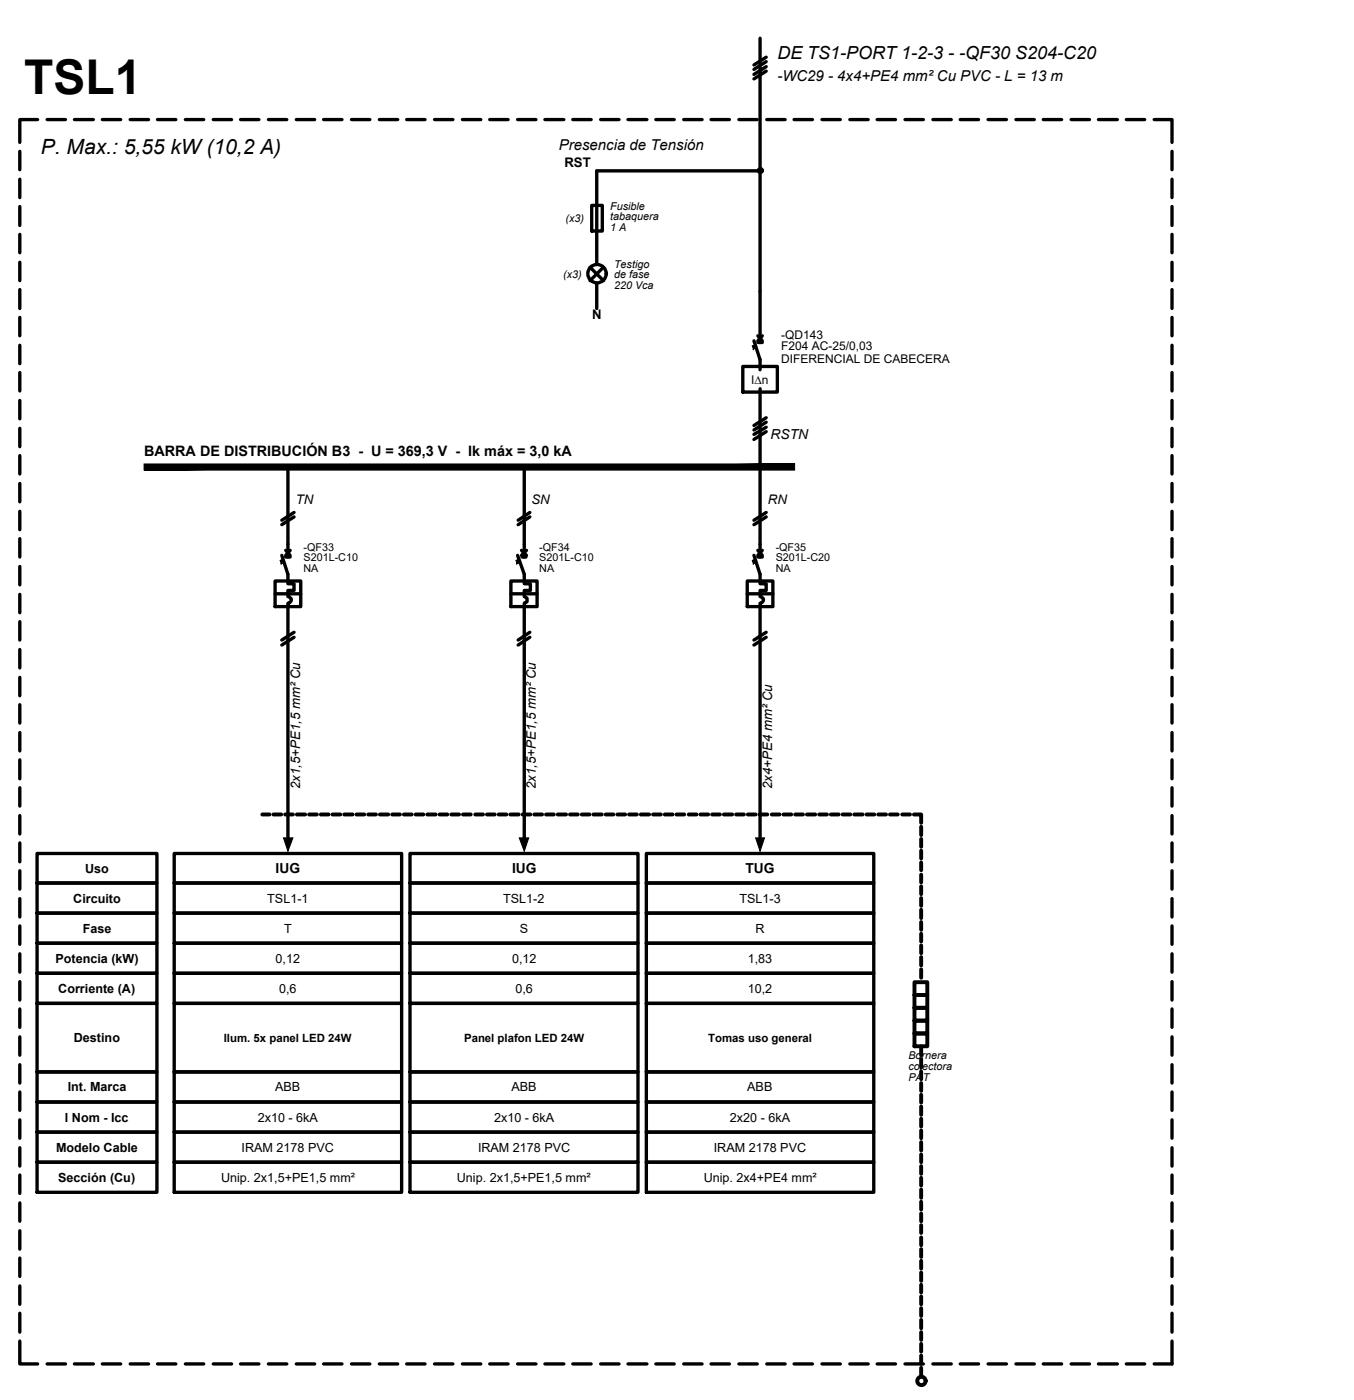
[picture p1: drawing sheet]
<svg xmlns="http://www.w3.org/2000/svg" width="103mm" height="106mm" viewBox="0 0 103 106" stroke-linecap="round" stroke-linejoin="round" font-family="sans-serif">
<!-- layer: UNI-MARCO -->
<g fill="none" stroke="#000" stroke-width=".25">
<path d="M1.5 11.5v1.4M1.5 13.6v1.4M1.5 15.7v1.4M1.5 17.8v1.4M1.5 19.9v1.4M2.9 9.1h-1.4v1.7M3.6 9.1h1.4M5.7 9.1h1.4M7.8 9.1h1.4M9.9 9.1h1.4M12 9.1h1.4M14.1 9.1h1.4"/>
<path d="M16.2 9.1h1.4M18.3 9.1h1.4M20.4 9.1h1.4M22.5 9.1h1.4M24.6 9.1h1.4M26.7 9.1h1.4M28.8 9.1h1.4M30.9 9.1h1.4M33 9.1h1.4M35.1 9.1h1.4M37.2 9.1h1.4M39.3 9.1h1.4"/>
<path d="M41.4 9.1h1.4M43.5 9.1h1.4M45.6 9.1h1.4M47.7 9.1h1.4M49.8 9.1h1.4M51.9 9.1h1.4M54 9.1h1.4M56.1 9.1h1.4M58.2 9.1h1.4M60.3 9.1h1.4M62.4 9.1h1.4M64.5 9.1h1.4"/>
<path d="M66.6 9.1h1.4M68.7 9.1h1.4M70.8 9.1h1.4M72.9 9.1h1.4M75 9.1h1.4M77.2 9.1h1.4M79.2 9.1h1.4M81.3 9.1h1.4M83.4 9.1h1.5M85.5 9.1h1.4M87.7 9.1h1.3v1.7M89 11.5v1.4"/>
<path d="M89 13.6v1.4M89 15.7v1.4M89 17.8v1.4M89 19.9v1.4M1.5 22v1.4M1.5 24.1v1.4M1.5 26.2v1.4M1.5 28.3v1.4M1.5 30.4v1.4M1.5 32.5v1.4M1.5 34.6v1.4M1.5 36.7v1.4"/>
<path d="M1.5 38.8v1.4M89 22v1.4M89 24.1v1.4M89 26.2v1.4M89 28.3v1.4M89 30.4v1.4M89 32.5v1.4M89 34.6v1.4M89 36.7v1.4M89 38.8v1.4M1.5 40.9v1.4M1.5 43v1.4"/>
<path d="M1.5 45.2v1.3M1.5 47.2v1.4M1.5 49.3v1.4M1.5 51.5v1.4M1.5 53.5v1.4M1.5 55.7v1.3M1.5 57.7v1.5M1.5 59.8v1.4M89 40.9v1.4M89 43v1.4M89 45.2v1.3M89 47.2v1.4"/>
<path d="M89 49.3v1.4M89 51.5v1.4M89 53.5v1.4M89 55.7v1.3M89 57.7v1.5M89 59.8v1.4M1.5 62v1.4M1.5 64v1.5M1.5 66.1v1.4M1.5 68.3v1.4M1.5 70.3v1.4M1.5 72.5v1.4"/>
<path d="M1.5 74.6v1.4M1.5 76.6v1.4M1.5 78.8v1.4M89 62v1.4M89 64v1.5M89 66.1v1.4M89 68.3v1.4M89 70.3v1.4M89 72.5v1.4M89 74.6v1.4M89 76.6v1.4M89 78.8v1.4"/>
<path d="M1.5 80.9v1.4M1.5 83v1.4M1.5 85.1v1.4M1.5 87.2v1.4M1.5 89.3v1.4M1.5 91.4v1.4M1.5 93.5v1.4M1.5 95.6v1.4M1.5 97.7v1.4M1.5 99.8v1.4M89 80.9v1.4M89 83v1.4"/>
<path d="M89 85.1v1.4M89 87.2v1.4M89 89.3v1.4M89 91.4v1.4M89 93.5v1.4M89 95.6v1.4M89 97.7v1.4M89 99.8v1.4M1.5 101.9v1.7h1.4M3.6 103.6h1.4M5.7 103.6h1.4M7.8 103.6h1.4"/>
<path d="M9.9 103.6h1.4M12 103.6h1.4M14.1 103.6h1.4M16.2 103.6h1.4M18.3 103.6h1.4M20.4 103.6h1.4M22.5 103.6h1.4M24.6 103.6h1.4M26.7 103.6h1.4M28.8 103.6h1.4M30.9 103.6h1.4M33 103.6h1.4"/>
<path d="M35.1 103.6h1.4M37.2 103.6h1.4M39.3 103.6h1.4M41.4 103.6h1.4M43.5 103.6h1.4M45.6 103.6h1.4M47.7 103.6h1.4M49.8 103.6h1.4M51.9 103.6h1.4M54 103.6h1.4M56.1 103.6h1.4M58.2 103.6h1.4"/>
<path d="M60.3 103.6h1.4M62.4 103.6h1.4M64.5 103.6h1.4M66.6 103.6h1.4M68.7 103.6h1.4M70.8 103.6h1.4M72.9 103.6h1.4M75 103.6h1.4M77.2 103.6h1.4M79.2 103.6h1.4M81.3 103.6h1.4M83.4 103.6h1.5"/>
<path d="M85.5 103.6h1.4M89 101.9v1.7h-1.3"/>
</g>
<!-- layer: UNI-LIN -->
<g fill="none" stroke="#000" stroke-width=".25">
<path d="M44.9 15.6h.8v2h-.8zM57.7 13h-12.4v7.1M57.7 2.9v23.1M58.2 5.4l-.9 .6M58.2 5.1l-.9 .6M58.2 4.7l-.9 .6M58.2 4.3l-.9 .6M21.9 35.5v6.8M22.3 39.3l-.9 .6M22.3 38.9l-.9 .6M39.8 35.5v6.8M40.2 39.3l-.9 .6"/>
<path d="M40.2 38.9l-.9 .6M44.8 20.3l1 1M45.3 21.5v1.9M45.8 20.3l-1 1M56.4 27.8h2.6v2h-2.6zM57.3 25.9l.4 1.4v.8M57.6 25.5l.3 .4M57.6 26h.3M57.7 29.5v12.8M57.9 25.5l-.3 .4M58.2 32.8l-.9 .6M58.2 32.5l-.9 .5"/>
<path d="M58.2 32.1l-.9 .6M58.2 31.7l-.9 .6M58.2 39.3l-.9 .6M58.2 38.9l-.9 .6M20.9 44.1h1.9v2h-1.9zM20.9 45.1h1.9M21.4 42.2l.5 1.4v.7h.4v.6h-.4v.4a.25 .25 0 0 1 .2 .3 .25 .25 0 0 1-.2 .2v18M21.7 41.8l.3 .4M21.7 42.3h.3M22 41.8l-.3 .4M22.3 48.4l-.9 .6M22.3 48l-.9 .6"/>
<path d="M38.8 44.1h2v2h-2zM38.8 45.1h2M39.3 42.2l.5 1.4v.7h.5v.6h-.5v.4a.26 .26 0 0 1 .2 .3 .26 .26 0 0 1-.2 .2v18M39.6 41.8l.4 .4M39.6 42.3h.3M40 41.8l-.4 .4M40.2 48.4l-.9 .6M40.2 48l-.9 .6M56.7 44.1h2v2h-2zM56.7 45.1h2M57.3 42.2l.4 1.4v.7h.5v.6h-.5v.4a.25 .25 0 0 1 .3 .3 .25 .25 0 0 1-.3 .2v18M57.6 42.3h.3"/>
<path d="M57.6 41.8l.3 .4M57.9 41.8l-.3 .4M58.2 48.4l-.9 .6M58.2 48l-.9 .6"/>
<circle cx="57.7" cy="13" r=".15"/>
<circle cx="45.3" cy="20.8" r=".7"/>
</g>
<g fill="#000" stroke="#000" stroke-width=".08">
<path d="M21.5 63.7h.7l-.3 1zM39.4 63.7h.8l-.4 1zM57.4 63.7h.7l-.4 1z"/>
<path d="M57.3 26.2l.1 .2-.2 .1zM57.1 26.3l.1 .2 .1-.3z"/>
<path d="M21.5 42.5l.1 .2-.2 .1zM21.3 42.6l.1 .2 .1-.3z"/>
<path d="M39.4 42.5l.1 .2-.2 .1zM39.2 42.6l.1 .2 .1-.3z"/>
<path d="M57.3 42.5l.1 .2-.2 .1zM57.1 42.6l.1 .2 .1-.3z"/>
</g>
<!-- layer: UNI-BARRA -->
<path d="M10.9 35.2v.5l49.4-.5zM10.9 35.7l49.4-.5v.5z" fill="#000" stroke="#000" stroke-width=".08"/>
<!-- layer: UNI-TABLA -->
<g fill="none" stroke="#000" stroke-width=".25">
<path d="M2.8 64.8h9.1v2.3h-9.1zM2.8 67.1h9.1v2.3h-9.1zM2.8 69.4h9.1v2.3h-9.1zM2.8 71.7h9.1v2.2h-9.1zM2.8 73.9h9.1v2.3h-9.1zM2.8 76.2h9.1v5.2h-9.1zM13.2 64.8h17.3v2.3h-17.3zM13.2 67.1h17.3v2.3h-17.3zM13.2 69.4h17.3v2.3h-17.3zM13.2 71.7h17.3v2.2h-17.3zM13.2 73.9h17.3v2.3h-17.3zM13.2 76.2h17.3v5.2h-17.3z"/>
<path d="M31.1 64.8h17.4v2.3h-17.4zM31.1 67.1h17.4v2.3h-17.4zM31.1 69.4h17.4v2.3h-17.4zM31.1 71.7h17.4v2.2h-17.4zM31.1 73.9h17.4v2.3h-17.4zM31.1 76.2h17.4v5.2h-17.4zM49.1 64.8h17.3v2.3h-17.3zM49.1 67.1h17.3v2.3h-17.3zM49.1 69.4h17.3v2.3h-17.3zM49.1 71.7h17.3v2.2h-17.3zM49.1 73.9h17.3v2.3h-17.3zM49.1 76.2h17.3v5.2h-17.3z"/>
<path d="M2.8 81.4h9.1v2.3h-9.1zM2.8 83.7h9.1v2.3h-9.1zM2.8 86h9.1v2.3h-9.1zM2.8 88.3h9.1v2.3h-9.1zM13.2 81.4h17.3v2.3h-17.3zM13.2 83.7h17.3v2.3h-17.3zM13.2 86h17.3v2.3h-17.3zM13.2 88.3h17.3v2.3h-17.3zM31.1 81.4h17.4v2.3h-17.4zM31.1 83.7h17.4v2.3h-17.4zM31.1 86h17.4v2.3h-17.4zM31.1 88.3h17.4v2.3h-17.4z"/>
<path d="M49.1 81.4h17.3v2.3h-17.3zM49.1 83.7h17.3v2.3h-17.3zM49.1 86h17.3v2.3h-17.3zM49.1 88.3h17.3v2.3h-17.3z"/>
</g>
<!-- layer: UNI-PAT -->
<g fill="none" stroke="#000" stroke-width=".3">
<path d="M19.9 61.9h.6M20.8 61.9h.6M21.7 61.9h.5M22.5 61.9h.7M23.5 61.9h.6M24.4 61.9h.6M25.3 61.9h.5M26.1 61.9h.7M27.1 61.9h.6M28 61.9h.6M28.9 61.9h.6M29.8 61.9h.6"/>
<path d="M30.7 61.9h.6M31.6 61.9h.6M32.4 61.9h.7M33.4 61.9h.6M34.3 61.9h.6M35.2 61.9h.6M36.1 61.9h.6M37 61.9h.6M37.9 61.9h.6M38.8 61.9h.6M39.7 61.9h.6M40.6 61.9h.6"/>
<path d="M41.5 61.9h.6M42.4 61.9h.6M43.3 61.9h.6M44.2 61.9h.6M45.1 61.9h.6M46 61.9h.6M46.9 61.9h.6M47.8 61.9h.6M48.7 61.9h.6M49.6 61.9h.6M50.5 61.9h.6M51.4 61.9h.6"/>
<path d="M52.3 61.9h.6M53.2 61.9h.6M54.1 61.9h.6M55 61.9h.6M55.9 61.9h.6M56.8 61.9h.6M57.7 61.9h.6M58.6 61.9h.6M59.5 61.9h.6M60.4 61.9h.6M61.3 61.9h.6M62.2 61.9h.6"/>
<path d="M63.1 61.9h.6M64 61.9h.6M64.9 61.9h.6M65.8 61.9h.6M66.7 61.9h.6M67.6 61.9h.6M68.5 61.9h.6M69.4 61.9h.6v.6M69.4 78.5h1v1h-1zM69.4 77.5h1v1h-1zM69.4 76.6h1v.9h-1zM69.4 75.6h1v1h-1z"/>
<path d="M69.4 74.6h1v1h-1zM70 62.8v.6M70 63.7v.6M70 64.6v.6M70 65.5v.6M70 66.4v.6M70 67.3v.6M70 68.2v.6M70 69.1v.6M70 70v.6M70 70.9v.6M70 71.8v.6"/>
<path d="M70 72.7v.6M70 73.6v.7M70 79.5v.7M70 80.5v.6M70 81.4v.6M70 82.3v.6M70 83.2v.6M70 84.1v.6M70 85v.6M70 85.9v.6M70 86.8v.6M70 87.7v.6"/>
<path d="M70 88.6v.6M70 89.5v.6M70 90.4v.6M70 91.3v.6M70 92.2v.6M70 93.1v.6M70 94v.6M70 94.9v.6M70 95.8v.6M70 96.7v.6M70 97.6v.6M70 98.5v.6"/>
<path d="M70 99.4v.6M70 100.3v.6M70 101.2v.6M70 102.1v.6M70 103v.6M70 103.9v.7"/>
<circle cx="70" cy="104.9" r=".32"/>
</g>
<text font-size="3.6" x="1.8" y="7.1">TSL1</text>
<text font-size="1.6" x="3.1" y="11.7">P. Max.: 5,55 kW (10,2 A)</text>
<text font-size="1.4" x="59" y="4.5">DE TS1-PORT 1-2-3 - -QF30 S204-C20</text>
<g font-size="1.1">
<text x="42.4" y="11.4">Presencia de Tensión</text>
<text x="59" y="6.2">-WC29 - 4x4+PE4 mm² Cu PVC - L = 13 m</text>
<text x="10.9" y="34.7">BARRA DE DISTRIBUCIÓN B3 - U = 369,3 V - Ik máx = 3,0 kA</text>
</g>
<g font-size="1">
<text x="42.9" y="12.7">RST</text>
<text x="45" y="24.2">N</text>
<text x="58.5" y="33.4">RSTN</text>
<text x="22.5" y="38.3">TN</text>
<text x="40.4" y="38.3">SN</text>
<text x="58.3" y="38.3">RN</text>
<text x="22.8" y="59.9" transform="rotate(-90 22.8 59.9)">2x1,5+PE1,5 mm² Cu</text>
<text x="40.7" y="59.9" transform="rotate(-90 40.7 59.9)">2x1,5+PE1,5 mm² Cu</text>
<text x="58.7" y="59.9" transform="rotate(-90 58.7 59.9)">2x4+PE4 mm² Cu</text>
<text x="5.6" y="68.6">Circuito</text>
<text x="6.3" y="70.8">Fase</text>
<text x="6.5" y="66.3">Uso</text>
<text x="20.3" y="68.6">TSL1-1</text>
<text x="20.9" y="66.3">IUG</text>
<text x="21.6" y="70.8">T</text>
<text x="38.2" y="68.6">TSL1-2</text>
<text x="38.9" y="66.3">IUG</text>
<text x="39.5" y="70.8">S</text>
<text x="56.2" y="68.6">TSL1-3</text>
<text x="56.6" y="66.3">TUG</text>
<text x="57.4" y="70.8">R</text>
<text x="4.2" y="73.1">Potencia (kW)</text>
<text x="4.4" y="75.4">Corriente (A)</text>
<text x="20.9" y="73.1">0,12</text>
<text x="21.2" y="75.4">0,6</text>
<text x="38.9" y="73.1">0,12</text>
<text x="39.1" y="75.4">0,6</text>
<text x="56.8" y="73.1">1,83</text>
<text x="56.8" y="75.4">10,2</text>
<text x="5.1" y="82.9">Int. Marca</text>
<text x="5.6" y="79.2">Destino</text>
<text x="20.9" y="82.9">ABB</text>
<text x="38.8" y="82.9">ABB</text>
<text x="56.7" y="82.9">ABB</text>
<text x="4.3" y="87.5">Modelo Cable</text>
<text x="4.4" y="89.8">Sección (Cu)</text>
<text x="4.9" y="85.2">I Nom - Icc</text>
<text x="16.8" y="89.8">Unip. 2x1,5+PE1,5 mm²</text>
<text x="18.4" y="87.5">IRAM 2178 PVC</text>
<text x="19.6" y="85.2">2x10 - 6kA</text>
<text x="34.7" y="89.8">Unip. 2x1,5+PE1,5 mm²</text>
<text x="36.3" y="87.5">IRAM 2178 PVC</text>
<text x="37.5" y="85.2">2x10 - 6kA</text>
<text x="53.4" y="89.8">Unip. 2x4+PE4 mm²</text>
<text x="54.2" y="87.5">IRAM 2178 PVC</text>
<text x="55.4" y="85.2">2x20 - 6kA</text>
</g>
<g font-size=".9">
<text x="57" y="29.2">I∆n</text>
<text x="59.3" y="25.7">-QD143</text>
<text x="59.3" y="26.6">F204 AC-25/0,03</text>
<text x="59.3" y="27.5">DIFERENCIAL DE CABECERA</text>
<text x="17" y="79.1">Ilum. 5x panel LED 24W</text>
<text x="35.2" y="79.1">Panel plafon LED 24W</text>
<text x="53.8" y="79.1">Tomas uso general</text>
</g>
<g font-size=".8">
<text x="42.9" y="16.9">(x3)</text>
<text x="46.3" y="15.9">Fusible</text>
<text x="46.3" y="16.7">tabaquera</text>
<text x="46.3" y="17.6">1 A</text>
<text x="42.8" y="21.1">(x3)</text>
<text x="46.6" y="20.3">Testigo</text>
<text x="46.6" y="21.1">de fase</text>
<text x="46.6" y="22">220 Vca</text>
<text x="23.1" y="41.9">-QF33</text>
<text x="41" y="41.9">-QF34</text>
<text x="58.9" y="41.9">-QF35</text>
<text x="23.1" y="42.7">S201L-C10</text>
<text x="23.1" y="43.5">NA</text>
<text x="41" y="42.7">S201L-C10</text>
<text x="41" y="43.5">NA</text>
<text x="58.9" y="42.7">S201L-C20</text>
<text x="58.9" y="43.5">NA</text>
<text x="69" y="80.5">Bornera</text>
<text x="69" y="81.3">colectora</text>
<text x="69" y="82.1">PAT</text>
</g>
</svg>
